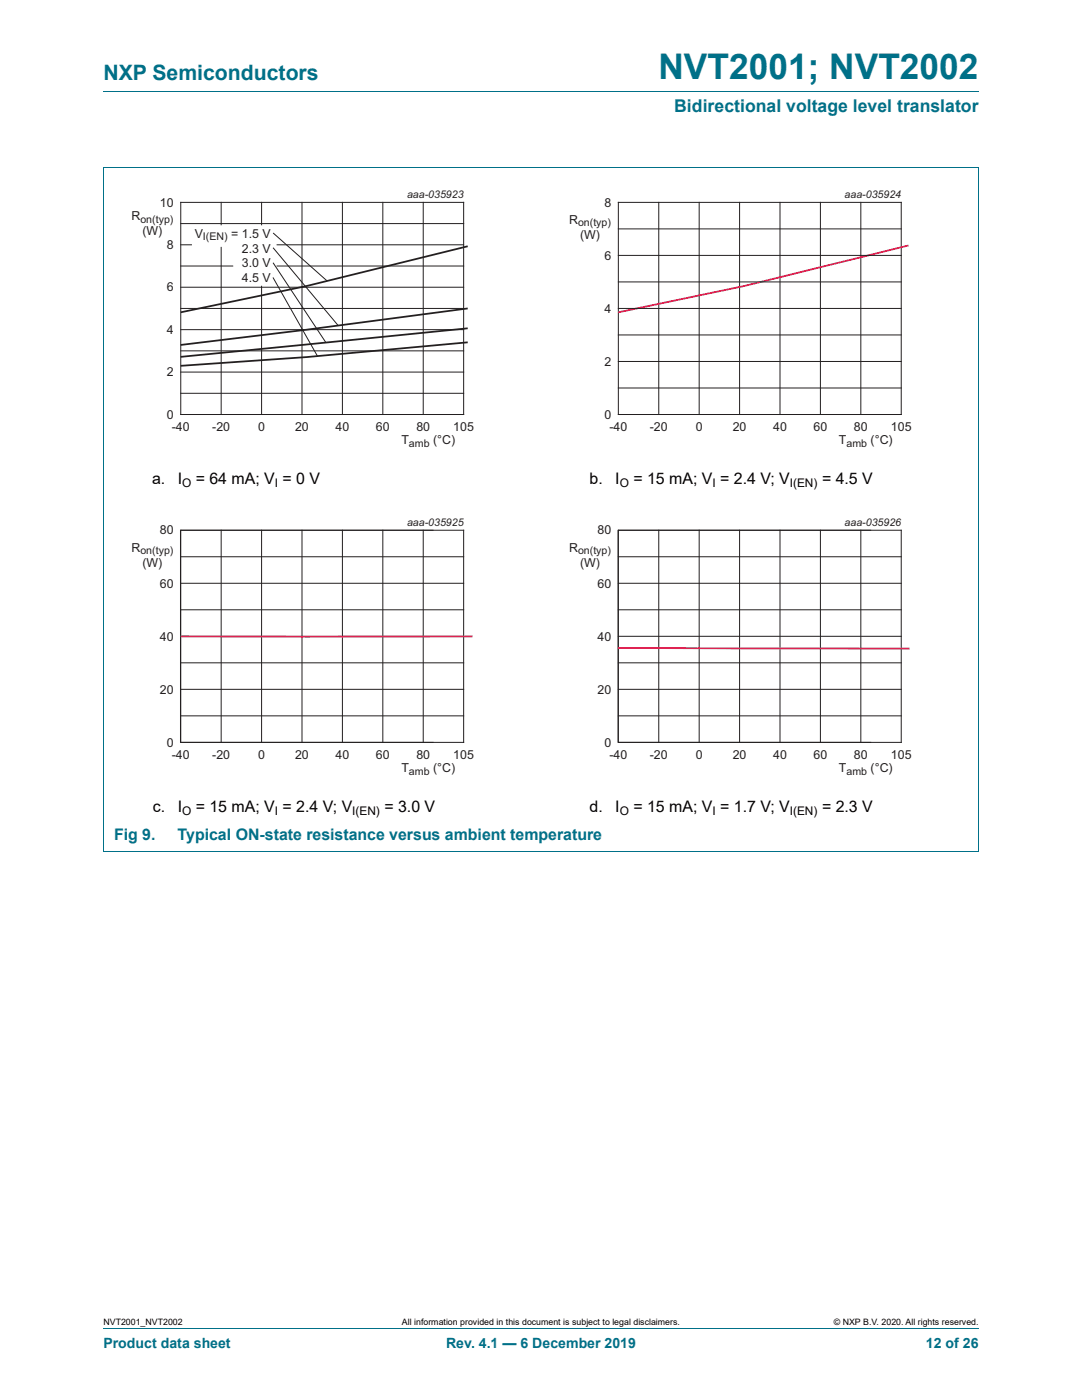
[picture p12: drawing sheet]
<svg xmlns="http://www.w3.org/2000/svg" width="216mm" height="279mm" viewBox="0 0 216 279" stroke-linecap="round" stroke-linejoin="round" font-family="sans-serif">
<path d="M20.6 18.2h174.7M20.6 33.3l174.7 .1v136.4M20.6 33.4v136.4M20.6 169.9h174.7M20.6 265.1h174.7" fill="none" stroke="#007088" stroke-width=".2"/>
<path d="M23.4 37.6h81.8v52.2h-81.8z" fill="none" stroke="#fff" stroke-width=".2"/>
<g fill="none" stroke="#231f20" stroke-width=".2">
<path d="M36.1 40.4h56.4v42.3h-56.4zM36.1 44.6h56.4M36.1 53.1h56.4M36.1 48.9h56.4M36.1 57.3h56.4M44.1 40.4v42.3M52.2 40.4v42.3M60.3 40.4v42.3M68.3 40.4v42.3M76.4 40.4v42.3M84.5 40.4v42.3M36.1 61.6h56.4"/>
<path d="M36.1 70h56.4M36.1 78.5h56.4M36.1 65.8h56.4M36.1 74.3h56.4"/>
</g>
<path d="M38.3 45h16.9v12h-8.7v-7.7h-8.2z" fill="#fff"/>
<g fill="none" stroke="#231f20" stroke-width=".2">
<path d="M54.5 55.4l8.9 15.7M54.5 49.4l13 15.6M54.5 52.4l10.5 15.9M54.5 46.5l10.8 9.6M123.4 40.4h56.4v42.3h-56.4zM123.4 45.7h56.4M123.4 51h56.4M123.4 56.3h56.4M131.4 40.4v42.3M139.5 40.4v42.3M147.6 40.4v42.3M155.6 40.4v42.3"/>
<path d="M163.7 40.4v42.3M171.8 40.4v42.3M123.4 66.8h56.4M123.4 77.4h56.4M123.4 72.1h56.4M123.4 61.6h56.4M36 105.8h56.5v42.4h-56.5zM36.1 105.8v42.4M36.1 111.1h56.4M36.1 116.4h56.4M44.1 105.8v42.4M52.2 105.8v42.4"/>
<path d="M60.3 105.8v42.4M68.3 105.8v42.4M76.4 105.8v42.4M84.5 105.8v42.4M123.3 105.8h56.5v42.4h-56.5zM123.4 105.8v42.4M123.4 111.1h56.4M123.4 116.4h56.4M131.4 105.8v42.4M139.5 105.8v42.4M147.6 105.8v42.4M155.6 105.8v42.4"/>
<path d="M163.7 105.8v42.4M171.8 105.8v42.4M36.1 132.3h56.4M36.1 137.6h56.4M36.1 127h56.4M36.1 121.7h56.4M123.4 132.3h56.4M123.4 137.6h56.4M123.4 127h56.4M123.4 121.7h56.4M36.1 142.9h56.4M123.4 142.9h56.4"/>
</g>
<path d="M93.3 49.1l-32 8-25.2 5.2M93.3 61.6l-32.1 4.2-25.2 3M93.3 68.3l-32.1 3-25.2 1.7M93.3 65.5l-57.3 5.7" fill="none" stroke="#231f20" stroke-width=".35"/>
<path d="M110.7 37.6h81.8v52.2h-81.8zM23.4 103h81.8v52.2h-81.8zM110.7 103h81.8v52.2h-81.8z" fill="none" stroke="#fff" stroke-width=".2"/>
<path d="M181.3 49l-32.7 8.1-25.2 5.2M36 127h58.3M123.3 129.3l58.2 .1" fill="none" stroke="#e31a4c" stroke-width=".35"/>
<text font-size="7" fill="#007088" x="131.4" y="15.8">NVT2001; NVT2002</text>
<text font-size="4.2" fill="#007088" x="20.6" y="16">NXP Semiconductors</text>
<text font-size="3.5" fill="#007088" x="134.5" y="22.3">Bidirectional voltage level translator</text>
<g font-size="3.2">
<text x="30.3" y="96.6">a.</text>
<text x="35.5" y="96.6">I</text>
<text x="39.1" y="96.6">= 64 mA; V = 0 V</text>
<text x="117.6" y="96.6">b.</text>
<text x="122.8" y="96.6">I</text>
<text x="126.4" y="96.6">= 15 mA; V = 2.4 V; V</text>
<text x="164" y="96.6">= 4.5 V</text>
<text x="30.5" y="162.1">c.</text>
<text x="35.5" y="162.1">I</text>
<text x="39.1" y="162.1">= 15 mA; V = 2.4 V; V</text>
<text x="76.7" y="162.1">= 3.0 V</text>
<text x="117.6" y="162.1">d.</text>
<text x="122.8" y="162.1">I</text>
<text x="126.4" y="162.1">= 15 mA; V = 1.7 V; V</text>
<text x="164" y="162.1">= 2.3 V</text>
</g>
<g font-size="3.2" fill="#007088">
<text x="22.8" y="167.7">Fig 9.</text>
<text x="35.5" y="167.7">Typical ON-state resistance versus ambient temperature</text>
</g>
<g font-size="2.8" fill="#007088">
<text x="20.6" y="269.1">Product data sheet</text>
<text x="89" y="269.1">Rev. 4.1 — 6 December 2019</text>
<text x="184.8" y="269.1">12 of 26</text>
</g>
<g font-size="2.5" fill="#231f20">
<text x="31.9" y="41.2">10</text>
<text x="120.6" y="41.2">8</text>
<text x="26.2" y="44">R</text>
<text x="28.4" y="46.9">(W)</text>
<text x="38.8" y="47.4">V</text>
<text x="46.1" y="47.4">= 1.5 V</text>
<text x="113.6" y="44.7">R</text>
<text x="115.8" y="47.6">(W)</text>
<text x="33.3" y="49.7">8</text>
<text x="48.2" y="50.4">2.3 V</text>
<text x="48.2" y="53.4">3.0 V</text>
<text x="120.6" y="51.8">6</text>
<text x="33.3" y="58.2">6</text>
<text x="48.2" y="56.3">4.5 V</text>
<text x="120.6" y="62.4">4</text>
<text x="33.3" y="66.6">4</text>
<text x="33.3" y="75.1">2</text>
<text x="120.6" y="73">2</text>
<text x="33.3" y="83.6">0</text>
<text x="120.6" y="83.6">0</text>
<text x="34.3" y="86.1">-40</text>
<text x="42.3" y="86.1">-20</text>
<text x="51.5" y="86.1">0</text>
<text x="58.9" y="86.1">20</text>
<text x="67" y="86.1">40</text>
<text x="75" y="86.1">60</text>
<text x="80.1" y="88.7">T</text>
<text x="83.1" y="86.1">80</text>
<text x="86.4" y="88.7">(°C)</text>
<text x="90.5" y="86.1">105</text>
<text x="121.6" y="86.1">-40</text>
<text x="129.7" y="86.1">-20</text>
<text x="138.8" y="86.1">0</text>
<text x="146.2" y="86.1">20</text>
<text x="154.3" y="86.1">40</text>
<text x="162.3" y="86.1">60</text>
<text x="167.4" y="88.7">T</text>
<text x="170.4" y="86.1">80</text>
<text x="173.7" y="88.7">(°C)</text>
<text x="177.8" y="86.1">105</text>
<text x="31.9" y="106.7">80</text>
<text x="119.2" y="106.7">80</text>
<text x="26.2" y="110.1">R</text>
<text x="28.4" y="113.1">(W)</text>
<text x="113.6" y="110.1">R</text>
<text x="115.8" y="113.1">(W)</text>
<text x="31.9" y="117.3">60</text>
<text x="119.2" y="117.3">60</text>
<text x="31.9" y="127.8">40</text>
<text x="119.2" y="127.8">40</text>
<text x="31.9" y="138.4">20</text>
<text x="119.2" y="138.4">20</text>
<text x="33.3" y="149">0</text>
<text x="120.6" y="149">0</text>
<text x="34.3" y="151.5">-40</text>
<text x="42.3" y="151.5">-20</text>
<text x="51.5" y="151.5">0</text>
<text x="58.9" y="151.5">20</text>
<text x="67" y="151.5">40</text>
<text x="75" y="151.5">60</text>
<text x="80.1" y="154.1">T</text>
<text x="83.1" y="151.5">80</text>
<text x="86.4" y="154.1">(°C)</text>
<text x="90.5" y="151.5">105</text>
<text x="121.6" y="151.5">-40</text>
<text x="129.7" y="151.5">-20</text>
<text x="138.8" y="151.5">0</text>
<text x="146.2" y="151.5">20</text>
<text x="154.3" y="151.5">40</text>
<text x="162.3" y="151.5">60</text>
<text x="167.4" y="154.1">T</text>
<text x="170.4" y="151.5">80</text>
<text x="173.7" y="154.1">(°C)</text>
<text x="177.8" y="151.5">105</text>
</g>
<g font-size="2.4">
<text x="36.3" y="97.2">O</text>
<text x="54.8" y="97.2">I</text>
<text x="123.7" y="97.2">O</text>
<text x="142.2" y="97.2">I</text>
<text x="157.6" y="97.2">I(EN)</text>
<text x="36.3" y="162.6">O</text>
<text x="54.8" y="162.6">I</text>
<text x="70.3" y="162.6">I(EN)</text>
<text x="123.7" y="162.6">O</text>
<text x="142.2" y="162.6">I</text>
<text x="157.6" y="162.6">I(EN)</text>
</g>
<g font-size="2.1" fill="#231f20">
<text x="81.2" y="39.5">aaa-035923</text>
<text x="168.5" y="39.5">aaa-035924</text>
<text x="28" y="44.5">on(typ)</text>
<text x="40.5" y="47.9">I(EN)</text>
<text x="115.3" y="45.2">on(typ)</text>
<text x="81.6" y="89.1">amb</text>
<text x="168.9" y="89.1">amb</text>
<text x="81.2" y="105">aaa-035925</text>
<text x="168.5" y="105">aaa-035926</text>
<text x="28" y="110.6">on(typ)</text>
<text x="115.3" y="110.6">on(typ)</text>
<text x="81.6" y="154.6">amb</text>
<text x="168.9" y="154.6">amb</text>
</g>
<g font-size="1.8">
<text x="20.6" y="264.5">NVT2001_NVT2002</text>
<text x="80.2" y="264.5">All information provided in this document is subject to legal disclaimers.</text>
<text x="166.4" y="264.5">© NXP B.V. 2020. All rights reserved.</text>
</g>
</svg>
